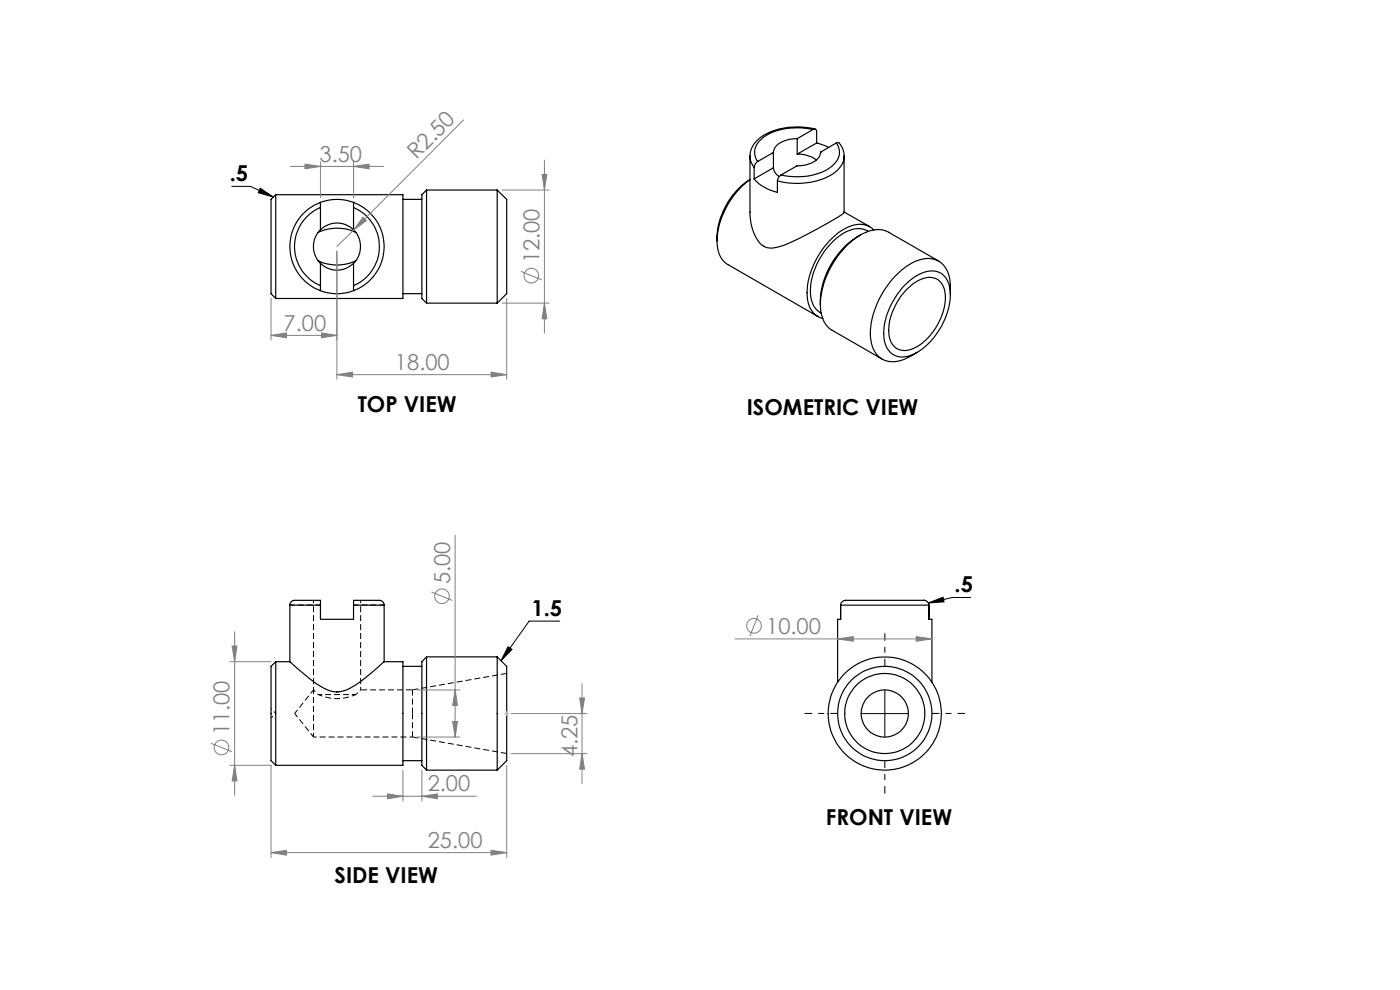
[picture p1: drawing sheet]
<svg xmlns="http://www.w3.org/2000/svg" width="297mm" height="210mm" viewBox="0 0 297 210" stroke-linecap="round" stroke-linejoin="round" font-family="sans-serif">
<path d="M72 146.7h-.7M87.5 151.3v-5M87.5 156.3v-5M87.5 156.3l20 3.5M107.5 142.8l-20 3.5" fill="none" stroke="#000" stroke-width=".21" stroke-dasharray="1.3 .6" stroke-linecap="butt"/>
<path d="M66.5 127.3v19M57.5 152.3l1-1M58.5 151.3l-1-1M66.5 146.3l1 1M75.5 147.3l1-1M76.5 146.3v-19" fill="none" stroke="#000" stroke-width=".21" stroke-dasharray="1.3 .6" stroke-dashoffset=".7" stroke-linecap="butt"/>
<path d="M66.5 156.3v-10M67.5 147.3h8" fill="none" stroke="#000" stroke-width=".21" stroke-dasharray="1.3 .6" stroke-dashoffset=".4" stroke-linecap="butt"/>
<path d="M62.5 151.3l4 5M66.5 146.3l-4 5M67.5 147.3a9.6 9.6 0 0 0 8 0" fill="none" stroke="#000" stroke-width=".21" stroke-dasharray="1.3 .6" stroke-dashoffset=".3" stroke-linecap="butt"/>
<path d="M66.5 156.3h21" fill="none" stroke="#000" stroke-width=".21" stroke-dasharray="1.3 .6" stroke-dashoffset=".6" stroke-linecap="butt"/>
<path d="M87.5 146.3h-11" fill="none" stroke="#000" stroke-width=".21" stroke-dasharray="1.3 .6" stroke-dashoffset="-.1" stroke-linecap="butt"/>
<path d="M61.5 128.3h6.5M75 128.3h6.5" fill="none" stroke="#000" stroke-width=".21" stroke-dasharray="1.3 .6" stroke-dashoffset=".2" stroke-linecap="butt"/>
<g fill="none" stroke="#000" stroke-width=".25">
<path d="M159.1 33.1v11.9a9.3 9.3 0 0 0 2.5 7 3.8 3.8 0 0 0 3.8 .3 73.5 73.5 0 0 0 13.6-7.2l.1-12M159.1 38.1a17.3 17.3 0 0 0-7 13M159.1 38.1a15.4 15.4 0 0 0-7 13M159.1 33.1l.2 1.3 .7 1.1M160 38a9.4 9.4 0 0 0 4.9 2.8v-2.4M160 35.5v2.5M160.8 34.2l-.6 .6-.2 .7M164.1 35.6a2.39 2.39 0 0 0 1.2 1.9M164.1 32.3v3.3M164.1 35.6l-4.1 2.4M164.1 32.3l-3.3 1.9M165.7 37.1l-.6 .7-.2 .6"/>
<path d="M169.1 29.4a5.1 5.1 0 0 0-4.9 2.4l-.1 .5M169.1 32.7a6.9 6.9 0 0 1 4.1 1.2M169.1 29.4v3.3M172.5 27.5a13.3 13.3 0 0 0-10.8 1.8 3.4 3.4 0 0 0-.9 4.9M172.5 27.5l.3-.1a.43 .43 0 0 1 .4 .5v2.4M172.5 27.5l-3.4 1.9M172.9 27.4a14.4 14.4 0 0 0-11.6 1.8 5 5 0 0 0-2.2 3.9M173.2 30.3l2.6 1M173.2 30.3l-4.1 2.4M174.1 32.3a3.5 3.5 0 0 1-3.1 2.7l-1.9 .2-3.4 1.9M174.1 32.3h.1M177.4 30.3h.1a.49 .49 0 0 1 .7 .2l.6 1.2 .3 1.4"/>
<path d="M177.4 30.3a3.4 3.4 0 0 1-.9 5 13 13 0 0 1-10.8 1.8M177.4 30.3l-3.3 2M179.1 33.1a5.5 5.5 0 0 1-3.9 4.6 16.1 16.1 0 0 1-10.3 .7M58.5 41.3v22M58.5 41.3h27v22h-27M58.5 41.3l-1 1v20l1 1M67.5 49.3a9.2 9.2 0 0 1 8 0M67.5 55.3a9.2 9.2 0 0 0 8 0M68 48.7a5 5 0 0 0 0 7.2M68 44a9 9 0 0 0-5.5 8.3 9 9 0 0 0 5.5 8.3M68 42.9a10 10 0 0 0-6.5 9.4 10 10 0 0 0 6.5 9.4M68 42.9v1.1"/>
<path d="M68 42.9a10 10 0 0 1 7 0M68 48.7a5 5 0 0 1 7 0M68 55.9a5 5 0 0 0 7 0M68 44v4.7M68 55.9v4.7M75 48.7a5 5 0 0 1 0 7.2M75 44a9 9 0 0 1 5.5 8.3 9 9 0 0 1-5.5 8.3M75 42.9a10 10 0 0 1 6.5 9.4 10 10 0 0 1-6.5 9.4M75 42.9v1.1M75 44v4.7M75 55.9v4.7M85.5 42.3h4"/>
<path d="M90.5 40.3v24M90.5 40.3l-1 1v22l1 1M90.5 40.3h15M105.5 40.3l2 2v20l-2 2M105.5 40.3v24M152.1 51.1a5.4 5.4 0 0 0 2.3 5l19.1 11M179.1 45l5.4 3.1M182.5 49.9a17.1 17.1 0 0 0-8.5 14.6M184.2 49.1a4.9 4.9 0 0 0-5.3 .4 15.3 15.3 0 0 0-6.9 13.3 4.5 4.5 0 0 0 2.2 3.6M185.3 48.8a4.6 4.6 0 0 0-5.6-.5 16.8 16.8 0 0 0-8.1 10.7 8.4 8.4 0 0 0 .9 7.3l.9 .8 1.1 .4M199.1 55.4l-10.6-6.1a5.8 5.8 0 0 0-5.7 .4 18.8 18.8 0 0 0-8.8 14.8M68 60.6v1.1"/>
<path d="M68 61.7a10 10 0 0 0 7 0M75 60.6v1.1M85.5 62.3h4M90.5 64.3h15M174 64.5a6.2 6.2 0 0 0 2.5 5.6l10.6 6.1M191.6 60.8a8.4 8.4 0 0 1 6.9-3.3 4.1 4.1 0 0 1 3.1 4.2 14.9 14.9 0 0 1-8.1 13.6 4 4 0 0 1-6-3.6 15 15 0 0 1 4.1-10.9zM192.2 61.6a7.2 7.2 0 0 1 5.5-2.7 3.7 3.7 0 0 1 2.9 4.2 13.1 13.1 0 0 1-6.7 10.8 3.5 3.5 0 0 1-3.7 0 3.5 3.5 0 0 1-1.6-3.4 12.9 12.9 0 0 1 3.6-8.9zM201.6 62.5a9.2 9.2 0 0 0-1-5.7 4.7 4.7 0 0 0-6.2-1.5 18.1 18.1 0 0 0-9.4 12.2 9.3 9.3 0 0 0 .9 7.6 4.9 4.9 0 0 0 6.4 .9l2.3-1.3M61.5 128.4a1.46 1.46 0 0 1 1.9-1.1h4.6v1.1M61.5 128.4h6.5M61.5 128.4v12M68 128.4v3h7v-3"/>
<path d="M75 128.4v-1.1h2.2a10.9 10.9 0 0 1 3.8 .2l.4 .5 .1 .4M75 128.4h6.5M81.5 128.4v12M90.5 139.3v24.1M90.5 139.3l-1 1.1v21.9l1 1.1M90.5 139.3h15M105.5 139.3v24.1M105.5 139.3l2 2v20.1l-2 2M178.3 128.4h18.8M178.3 128.4v3h-.6v13.3M179.4 127.3h.1M179.4 127.3a1.06 1.06 0 0 0-1.1 1.1"/>
<path d="M179.4 127.3h16.6M196 127.3a1.08 1.08 0 0 1 1.1 1.1M196 127.3h.1M197.1 128.4v3h.6v13.3M58.5 140.4v21.9M58.5 140.4l-1 .9v20.1l1 .9M58.5 140.4h3M61.5 140.4a51.9 51.9 0 0 0 7.2 5.6 5.4 5.4 0 0 0 6.2-.4 54.5 54.5 0 0 0 6.6-5.2M81.5 140.4h4v21.9h-27M85.5 141.3h4M85.5 161.4h4M90.5 163.4h15"/>
<circle cx="187.7" cy="151.4" r="12"/>
<circle cx="187.7" cy="151.4" r="5"/>
<circle cx="187.7" cy="151.4" r="10"/>
<circle cx="187.7" cy="151.3" r="8.5"/>
</g>
<g fill="none" stroke="#808080" stroke-width=".21">
<path d="M61.6 35.3h19.8M64.7 34.8l3.3 .5-3.3 .5zM68 34.3v7.6M75 35.3l3.3-.5v1zM75 34.3v7.6M98.4 25.4l-23.4 23.4M115 37h1l-.5 3.3zM115.5 34v36.7M71.5 53.3v27.2M75 48.8l-3.5 3.5M77 46.1l.7 .7-2.7 2zM106.5 40.3h10"/>
<path d="M110.5 57.6l4.4 1.8M57.5 71.1l3.3-.5v1zM57.5 63.3v8.8M57.5 71.1h14M68.2 70.6l3.3 .5-3.3 .5zM71.5 79.5l3.3-.6v1.1zM71.5 79.5h36M104.2 78.9l3.3 .6-3.3 .5zM106.5 64.3h10M107.5 63.3v17.2M115.5 64.3l.5 3.3h-1zM96.6 113.6v42.7"/>
<path d="M49.2 137h1.1l-.5 3.4zM49.8 134v34.7M91.5 125.6l4.5 1.8M155.9 135.5h41.8M160.8 130.5l-1.7 4.5M177.7 135.5l3.3-.5v1zM194.4 135l3.3 .5-3.3 .5zM44.8 157.7l4.4 1.7M48.8 140.4h8.7M88.5 146.4h9M88.5 156.3h9M96 153.1h1l-.4 3.2z"/>
<path d="M96.6 146.4l.4 3.2h-1zM108.5 159.9h16M108.5 151.4h16M123 148.1h1l-.5 3.3zM123.5 159.9l.5 3.3h-1zM123.5 145v21.2M48.8 162.3h8.7v19.6M49.8 162.3l.5 3.4h-1.1zM79.1 168.9h22M82.2 168.4l3.3 .5-3.3 .5zM85.5 163.4v6.5M89.5 168.9l3.3-.5v1z"/>
<path d="M89.5 163.4v6.5M107.5 162.3v19.6M57.5 180.9l3.3-.5v1zM57.5 180.9h50M104.2 180.4l3.3 .5-3.3 .5z"/>
<circle cx="112.7" cy="58.5" r="1.56"/>
<circle cx="93.8" cy="126.5" r="1.55"/>
<circle cx="159.9" cy="132.7" r="1.56"/>
<circle cx="47" cy="158.6" r="1.55"/>
</g>
<path d="M49.2 39.5h4l4.8 2.3M55.2 39.9l2.8 1.9-3.2-.9zM107.8 137.2l.8 .6-2.3 2.4zM118.7 131.8h-6.4l-6 8.4M197 127.9l3.1-1.2 .2 1zM205.9 126.7h-3.9l-5 1.2M182.7 151.4h10M187.7 146.4v9.9" fill="none" stroke="#000" stroke-width=".21"/>
<path d="M107 151.4h1M107.1 151l.7 .7M107.5 150.8v1.1M107.8 151l-.7 .7" fill="none" stroke="#c0c0c0" stroke-width=".21"/>
<path d="M177.7 151.3h-7M187.7 141.3v-7M197.7 151.3h7M187.7 161.3v7" fill="none" stroke="#000" stroke-width=".21" stroke-dasharray="15.2 1.3 1.3 1.3" stroke-dashoffset="13.6" stroke-linecap="butt"/>
<path d="M107.8 137.2l.8 .6-2.3 2.4zM55.2 39.9l2.8 1.9-3.2-.9zM197 127.9l3.1-1.2 .2 1z" fill="#000"/>
<g fill="#808080">
<path d="M77 46.1l.7 .7-2.7 2z"/>
<path d="M104.2 180.4l3.3 .5-3.3 .5zM57.5 180.9l3.3-.5v1zM68.2 70.6l3.3 .5-3.3 .5zM57.5 71.1l3.3-.5v1z"/>
<path d="M82.2 168.4l3.3 .5-3.3 .5zM89.5 168.9l3.3-.5v1zM64.7 34.8l3.3 .5-3.3 .5zM75 35.3l3.3-.5v1zM71.5 79.5l3.3-.6v1.1zM104.2 78.9l3.3 .6-3.3 .5zM177.7 135.5l3.3-.5v1zM194.4 135l3.3 .5-3.3 .5z"/>
<path d="M49.2 137h1.1l-.5 3.4zM49.8 162.3l.5 3.4h-1.1zM96.6 146.4l.4 3.2h-1zM96 153.1h1l-.4 3.2zM115 37h1l-.5 3.3zM115.5 64.3l.5 3.3h-1z"/>
<path d="M123.5 159.9l.5 3.3h-1zM123 148.1h1l-.5 3.3z"/>
</g>
<g font-size="4.7" fill="#808080">
<text x="67.8" y="34.3">3.50</text>
<text x="88.3" y="34" transform="rotate(-45 88.3 34)">R2.50</text>
<text x="114.5" y="55.9" transform="rotate(-90 114.5 55.9)">12.00</text>
<text x="60.2" y="70.1">7.00</text>
<text x="83.8" y="78.4">18.00</text>
<text x="95.5" y="123.9" transform="rotate(-90 95.5 123.9)">5.00</text>
<text x="162.5" y="134.4">10.00</text>
<text x="48.7" y="156" transform="rotate(-90 48.7 156)">11.00</text>
<text x="122.5" y="160.6" transform="rotate(-90 122.5 160.6)">4.25</text>
<text x="90.7" y="167.9">2.00</text>
<text x="90.7" y="179.8">25.00</text>
</g>
<g font-size="4.7">
<text x="48.7" y="38.5">.5</text>
<text x="75.9" y="87.3">TOP VIEW</text>
<text x="158.4" y="88">ISOMETRIC VIEW</text>
<text x="202.5" y="125.7">.5</text>
<text x="112.7" y="130.7">1.5</text>
<text x="175.2" y="175.1">FRONT VIEW</text>
<text x="71" y="187.3">SIDE VIEW</text>
</g>
</svg>
